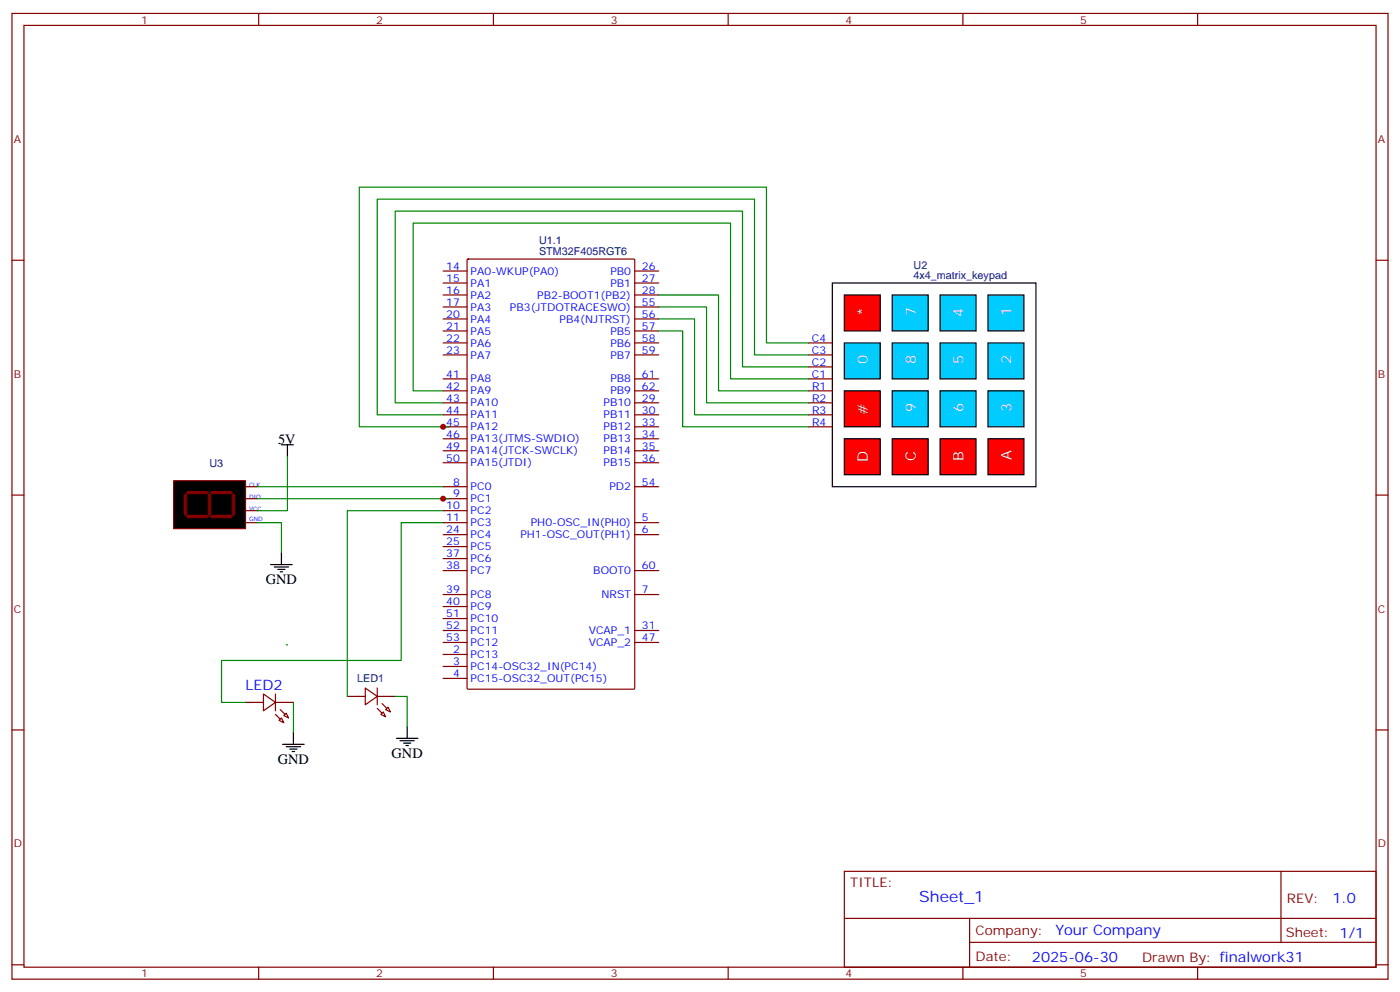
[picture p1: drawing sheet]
<svg xmlns="http://www.w3.org/2000/svg" width="412mm" height="292mm" viewBox="0 0 412 292" stroke-linecap="round" stroke-linejoin="round" font-family="sans-serif">
<g fill="none" stroke="#870000" stroke-width=".35">
<path d="M3.5 4h405.4v284.3h-405.4zM7.1 7.5h398.2v277.3h-398.2zM76.2 4v3.5M145.3 4v3.5M214.5 4v3.5M283.6 4v3.5M352.8 4v3.5M3.5 76.6h3.6M130.5 79.8h7.1M137.6 76.4l.3-.1h48.7l.3 .1 .1 126.2-.2 .3h-48.9l-.3-.2zM187 79.8h7M405.3 76.6h3.6"/>
<path d="M130.5 83.3h7.1M130.5 86.9h7.1M130.5 90.4h7.1M130.5 93.9h7.1M130.5 97.4h7.1M187 83.3h7M187 86.9h7M187 90.4h7M187 93.9h7M187 97.4h7M130.5 101h7.1M130.5 104.5h7.1"/>
<path d="M130.5 118.6h7.1M130.5 111.5h7.1M130.5 115.1h7.1M187 101h7M187 104.5h7M187 118.6h7M187 111.5h7M187 115.1h7M130.5 122.1h7.1M130.5 125.7h7.1M130.5 129.2h7.1M130.5 132.7h7.1"/>
<path d="M130.5 136.2h7.1M187 122.1h7M187 125.7h7M187 129.2h7M187 132.7h7M187 136.2h7M3.5 145.8h3.6M130.5 143.3h7.1M130.5 146.8h7.1M130.5 150.4h7.1M130.5 153.9h7.1M130.5 157.4h7.1"/>
<path d="M187 143.3h7M187 153.9h7M187 157.4h7M405.3 145.8h3.6M130.5 160.9h7.1M130.5 164.5h7.1M130.5 168h7.1M130.5 175h7.1M130.5 178.6h7.1M187 168h7M187 175h7M130.5 192.7h7.1"/>
<path d="M130.5 196.2h7.1M130.5 199.7h7.1M130.5 182.1h7.1M130.5 185.6h7.1M130.5 189.2h7.1M187 185.6h7M187 189.2h7M3.5 214.9h3.6M405.3 214.9h3.6M248.7 256.5h156.6v28.3h-156.6zM377.3 256.6v20.8M248.7 270.4h156.5"/>
<path d="M285.6 277.4h119.6M285.6 270.4v14.1M3.5 284.1h3.6M76.2 284.8v3.5M145.3 284.8v3.5M214.5 284.8v3.5M283.6 284.8v3.5M352.8 284.8v3.5M405.3 284.1h3.6"/>
</g>
<g fill="#0cf" stroke="#000" stroke-width=".35">
<path d="M291 86.9h10.6v10.5h-10.6z"/>
<path d="M291 101h10.6v10.5h-10.6z"/>
<path d="M291 115.1h10.6v10.6h-10.6z"/>
<path d="M276.9 86.9h10.6v10.5h-10.6z"/>
<path d="M276.9 101h10.6v10.5h-10.6z"/>
<path d="M276.9 115.1h10.6v10.6h-10.6z"/>
<path d="M262.8 101h10.6v10.5h-10.6z"/>
<path d="M262.8 115.1h10.6v10.6h-10.6z"/>
<path d="M262.8 86.9h10.6v10.5h-10.6z"/>
</g>
<path d="M248.7 86.9h10.6v10.5h-10.6z" fill="#f00" stroke="#000" stroke-width=".35"/>
<path d="M248.7 101h10.6v10.5h-10.6z" fill="#0cf" stroke="#000" stroke-width=".35"/>
<g fill="#f00" stroke="#000" stroke-width=".35">
<path d="M248.7 115.1h10.6v10.6h-10.6z"/>
<path d="M291 129.2h10.6v10.6h-10.6z"/>
<path d="M276.9 129.2h10.6v10.6h-10.6z"/>
<path d="M262.8 129.2h10.6v10.6h-10.6z"/>
<path d="M248.7 129.2h10.6v10.6h-10.6z"/>
</g>
<g fill="none" stroke="#000" stroke-width=".35">
<path d="M245.2 83.3h60v60h-60zM82.9 131h3.5M84.7 131v3.5M79.7 166.2h6.4M80.8 166.9h4.2M81.8 167.6h2.2M82.5 168.3h.8M82.9 162.7v3.5M83.3 219.1h6.3M84.3 219.9h4.2M86.4 215.6v3.5M116.8 217.4h6.3"/>
<path d="M117.8 218.1h4.3M118.9 218.8h2.1M119.6 219.5h.7M119.9 213.9v3.5M85.4 220.6h2.1M86.1 221.3h.7"/>
</g>
<g fill="none" stroke="#870000" stroke-width=".35">
<path d="M238.1 101h7.1M238.1 104.5h7.1M238.1 108h7.1M238.1 111.5h7.1M238.1 115.1h7.1M238.1 118.6h7.1M238.1 122.1h7.1M238.1 125.7h7.1M72.3 143.3h3.5M72.3 146.8h3.5M72.3 150.4h3.5M72.3 153.9h3.5"/>
<path d="M72.3 206.8h5.3M77.6 204.3l3.5 2.5-3.5 2.5zM81.1 206.8h5.3M81.1 204.3v5M82.2 212.1l.7-.7 .7 1.4zM83.6 210.7l.7-.7 .7 1.4zM102.3 205h5.3M107.6 202.6l3.5 2.4-3.5 2.5zM111.1 205h5.3M111.1 202.6v4.9M112.2 210.3l.7-.7 .7 1.4zM113.6 208.9l.7-.7 .7 1.4z"/>
</g>
<path d="M51.2 141.5h21.1v14.1h-21.1z" fill="#000" stroke="#870000" stroke-width=".35"/>
<g fill="#800000" stroke="#800000" stroke-width=".35">
<path d="M54.7 145.4l.3 .4v5.6l-.3 .4-.4-.4v-5.6z"/>
<path d="M55 152.1l.4-.3h5.6l.4 .3-.4 .4h-5.6z"/>
<path d="M55 145.1l.4-.4h5.6l.4 .4-.4 .3h-5.6z"/>
<path d="M61.4 145.8l.3-.4 .4 .4v5.6l-.4 .4-.3-.4z"/>
<path d="M68.4 145.8l.4-.4 .3 .4v5.6l-.3 .4-.4-.4z"/>
<path d="M62.1 152.1l.3-.3h5.7l.3 .3-.3 .4h-5.7z"/>
<path d="M62.1 145.1l.3-.4h5.7l.3 .4-.3 .3h-5.7z"/>
</g>
<g fill="none" stroke="#008700" stroke-width=".35">
<path d="M194 86.9h17.7v28.2h26.4M194 90.4h14.1v28.2h30M194 93.9h10.6v28.2h33.5M194 97.4h7.1v28.3h37M238.1 101h-12.3v-45.9h-120v70.6h26.5M238.1 104.5h-15.9v-45.9h-111.1v63.5h19.4M238.1 108h-19.4v-45.8h-102.3v56.4h14.1M238.1 111.5h-22.9v-45.8h-93.5v49.4h8.8M84.7 134.5v15.9h-8.9M75.8 153.9h7.1v8.8M75.8 143.3h54.7M75.8 146.8h56.5"/>
<path d="M130.5 150.4h-28.2v54.6M130.5 153.9h-12.3v40.6h-52.9v12.3h7M84.3 189.9h.4M86.4 206.8v8.8M116.4 205h3.5v8.9"/>
</g>
<g fill="#870000" stroke="#870000" stroke-width=".35">
<path d="M112.5 207.2l1.4 1.4z"/>
<path d="M111.1 208.6l1.4 1.4z"/>
<path d="M82.5 208.9l1.5 1.4z"/>
<path d="M81.1 210.3l1.4 1.4z"/>
</g>
<g fill="#c00">
<circle cx="130.5" cy="125.7" r=".88"/>
<circle cx="130.5" cy="146.8" r=".88"/>
</g>
<text font-size="4.6" fill="#00f" x="270.8" y="265.6">Sheet_1</text>
<g font-size="4.2" fill="#fff">
<text x="255.6" y="93.1" transform="rotate(-90 255.6 93.1)">*</text>
<text x="269.7" y="93.1" transform="rotate(-90 269.7 93.1)">7</text>
<text x="283.8" y="93.2" transform="rotate(-90 283.8 93.2)">4</text>
<text x="298" y="93.1" transform="rotate(-90 298 93.1)">1</text>
<text x="255.6" y="107.2" transform="rotate(-90 255.6 107.2)">0</text>
<text x="269.7" y="107.2" transform="rotate(-90 269.7 107.2)">8</text>
<text x="283.8" y="107.2" transform="rotate(-90 283.8 107.2)">5</text>
<text x="298" y="107.2" transform="rotate(-90 298 107.2)">2</text>
<text x="255.6" y="122.1" transform="rotate(-90 255.6 122.1)">#</text>
<text x="269.7" y="121.3" transform="rotate(-90 269.7 121.3)">9</text>
<text x="283.8" y="121.4" transform="rotate(-90 283.8 121.4)">6</text>
<text x="298" y="121.3" transform="rotate(-90 298 121.3)">3</text>
<text x="255.6" y="136" transform="rotate(-90 255.6 136)">D</text>
<text x="269.7" y="135.8" transform="rotate(-90 269.7 135.8)">C</text>
<text x="283.8" y="135.6" transform="rotate(-90 283.8 135.6)">B</text>
<text x="298" y="135.5" transform="rotate(-90 298 135.5)">A</text>
</g>
<g font-size="4.2">
<text x="81.9" y="130.7">5V</text>
<text x="78.3" y="171.9">GND</text>
<text x="81.8" y="224.8">GND</text>
<text x="115.4" y="223">GND</text>
</g>
<g font-size="4.2" fill="#00f">
<text x="72.3" y="203.3">LED2</text>
<text x="392.5" y="265.8">1.0</text>
<text x="310.9" y="275.4">Your Company</text>
<text x="304" y="283.2">2025-06-30</text>
</g>
<g font-size="3.9" fill="#800">
<text x="250.5" y="261.1">TITLE:</text>
<text x="379.1" y="265.8">REV:</text>
<text x="287.4" y="275.3">Company:</text>
<text x="378.7" y="275.9">Sheet: 1/1</text>
<text x="287.4" y="283">Date:</text>
<text x="336.4" y="283.1">Drawn By: finalwork31</text>
</g>
<g font-size="3.2" fill="#800">
<text x="41.6" y="6.9">1</text>
<text x="110.8" y="6.9">2</text>
<text x="179.9" y="6.9">3</text>
<text x="249.1" y="6.9">4</text>
<text x="318.2" y="6.9">5</text>
<text x="4.1" y="42.1">A</text>
<text x="405.9" y="42.1">A</text>
<text x="4.1" y="111.2">B</text>
<text x="405.9" y="111.2">B</text>
<text x="4.1" y="180.3">C</text>
<text x="405.9" y="180.3">C</text>
<text x="4.1" y="249.5">D</text>
<text x="405.9" y="249.5">D</text>
<text x="41.6" y="287.8">1</text>
<text x="110.8" y="287.8">2</text>
<text x="179.9" y="287.8">3</text>
<text x="249.1" y="287.8">4</text>
<text x="318.2" y="287.8">5</text>
</g>
<g font-size="3.2" fill="#000080">
<text x="158.8" y="71.9">U1.1</text>
<text x="158.8" y="75">STM32F405RGT6</text>
<text x="269.1" y="82.3">4x4_matrix_keypad</text>
<text x="269.1" y="79.2">U2</text>
<text x="61.7" y="137.4">U3</text>
<text x="105.2" y="200.9">LED1</text>
</g>
<g font-size="3.2" fill="#00f">
<text x="131.4" y="79.4">14</text>
<text x="131.4" y="83">15</text>
<text x="138.6" y="80.9">PA0-WKUP(PA0)</text>
<text x="179.8" y="80.9">PB0</text>
<text x="189.1" y="79.4">26</text>
<text x="189.1" y="83">27</text>
<text x="131.4" y="86.5">16</text>
<text x="138.6" y="84.4">PA1</text>
<text x="138.6" y="87.9">PA2</text>
<text x="158.2" y="87.9">PB2-BOOT1(PB2)</text>
<text x="179.8" y="84.4">PB1</text>
<text x="189.1" y="86.5">28</text>
<text x="131.4" y="90">17</text>
<text x="131.4" y="93.6">20</text>
<text x="138.6" y="91.4">PA3</text>
<text x="138.6" y="95">PA4</text>
<text x="150.2" y="91.4">PB3(JTDOTRACESWO)</text>
<text x="164.8" y="95">PB4(NJTRST)</text>
<text x="189.1" y="90">55</text>
<text x="189.1" y="93.6">56</text>
<text x="131.4" y="97.1">21</text>
<text x="131.4" y="100.6">22</text>
<text x="138.6" y="98.5">PA5</text>
<text x="179.8" y="98.5">PB5</text>
<text x="189.1" y="97.1">57</text>
<text x="189.1" y="100.6">58</text>
<text x="239.2" y="100.6">C4</text>
<text x="131.4" y="104.1">23</text>
<text x="138.6" y="102">PA6</text>
<text x="138.6" y="105.6">PA7</text>
<text x="179.8" y="102">PB6</text>
<text x="179.8" y="105.6">PB7</text>
<text x="189.1" y="104.1">59</text>
<text x="239.2" y="104.1">C3</text>
<text x="239.2" y="107.7">C2</text>
<text x="131.4" y="111.2">41</text>
<text x="138.6" y="112.6">PA8</text>
<text x="179.8" y="112.6">PB8</text>
<text x="189.1" y="111.2">61</text>
<text x="239.2" y="111.2">C1</text>
<text x="131.4" y="114.7">42</text>
<text x="131.4" y="118.3">43</text>
<text x="138.6" y="116.1">PA9</text>
<text x="138.6" y="119.7">PA10</text>
<text x="177.8" y="119.7">PB10</text>
<text x="179.8" y="116.1">PB9</text>
<text x="189.1" y="118.3">29</text>
<text x="189.1" y="114.7">62</text>
<text x="239.2" y="114.7">R1</text>
<text x="239.2" y="118.3">R2</text>
<text x="131.4" y="121.8">44</text>
<text x="131.4" y="125.3">45</text>
<text x="138.6" y="123.2">PA11</text>
<text x="177.8" y="123.2">PB11</text>
<text x="189.1" y="121.8">30</text>
<text x="189.1" y="125.3">33</text>
<text x="239.2" y="121.8">R3</text>
<text x="239.2" y="125.3">R4</text>
<text x="131.4" y="128.8">46</text>
<text x="138.6" y="126.7">PA12</text>
<text x="138.6" y="130.2">PA13(JTMS-SWDIO)</text>
<text x="177.8" y="126.7">PB12</text>
<text x="177.8" y="130.2">PB13</text>
<text x="189.1" y="128.8">34</text>
<text x="131.4" y="132.4">49</text>
<text x="131.4" y="135.9">50</text>
<text x="138.6" y="133.8">PA14(JTCK-SWCLK)</text>
<text x="138.6" y="137.3">PA15(JTDI)</text>
<text x="177.8" y="133.8">PB14</text>
<text x="177.8" y="137.3">PB15</text>
<text x="189.1" y="132.4">35</text>
<text x="189.1" y="135.9">36</text>
<text x="133.5" y="142.9">8</text>
<text x="189.1" y="142.9">54</text>
<text x="133.5" y="146.5">9</text>
<text x="138.6" y="144.4">PC0</text>
<text x="138.6" y="147.9">PC1</text>
<text x="179.5" y="144.4">PD2</text>
<text x="131.4" y="150">10</text>
<text x="131.4" y="153.5">11</text>
<text x="138.6" y="151.4">PC2</text>
<text x="138.6" y="154.9">PC3</text>
<text x="156.4" y="154.9">PH0-OSC_IN(PH0)</text>
<text x="189.1" y="153.5">5</text>
<text x="131.4" y="157.1">24</text>
<text x="131.4" y="160.6">25</text>
<text x="138.6" y="158.5">PC4</text>
<text x="138.6" y="162">PC5</text>
<text x="153.3" y="158.5">PH1-OSC_OUT(PH1)</text>
<text x="189.1" y="157.1">6</text>
<text x="131.4" y="164.1">37</text>
<text x="131.4" y="167.6">38</text>
<text x="138.6" y="165.5">PC6</text>
<text x="189.1" y="167.6">60</text>
<text x="138.6" y="169.1">PC7</text>
<text x="174.8" y="169.1">BOOT0</text>
<text x="131.4" y="174.7">39</text>
<text x="131.4" y="178.2">40</text>
<text x="138.6" y="176.1">PC8</text>
<text x="138.6" y="179.6">PC9</text>
<text x="177.2" y="176.1">NRST</text>
<text x="189.1" y="174.7">7</text>
<text x="131.4" y="181.8">51</text>
<text x="131.4" y="185.3">52</text>
<text x="138.6" y="183.2">PC10</text>
<text x="189.1" y="185.3">31</text>
<text x="131.4" y="188.8">53</text>
<text x="138.6" y="186.7">PC11</text>
<text x="138.6" y="190.2">PC12</text>
<text x="173.4" y="186.7">VCAP_1</text>
<text x="173.4" y="190.2">VCAP_2</text>
<text x="189.1" y="188.8">47</text>
<text x="133.5" y="192.3">2</text>
<text x="133.5" y="195.9">3</text>
<text x="138.6" y="193.7">PC13</text>
<text x="138.6" y="197.3">PC14-OSC32_IN(PC14)</text>
<text x="133.5" y="199.4">4</text>
<text x="138.6" y="200.8">PC15-OSC32_OUT(PC15)</text>
</g>
<g font-size="1.8" fill="#00f">
<text x="73.4" y="143.3">CLK</text>
<text x="73.4" y="146.8">DIO</text>
<text x="73.4" y="150.4">VCC</text>
<text x="73.4" y="153.5">GND</text>
</g>
</svg>
